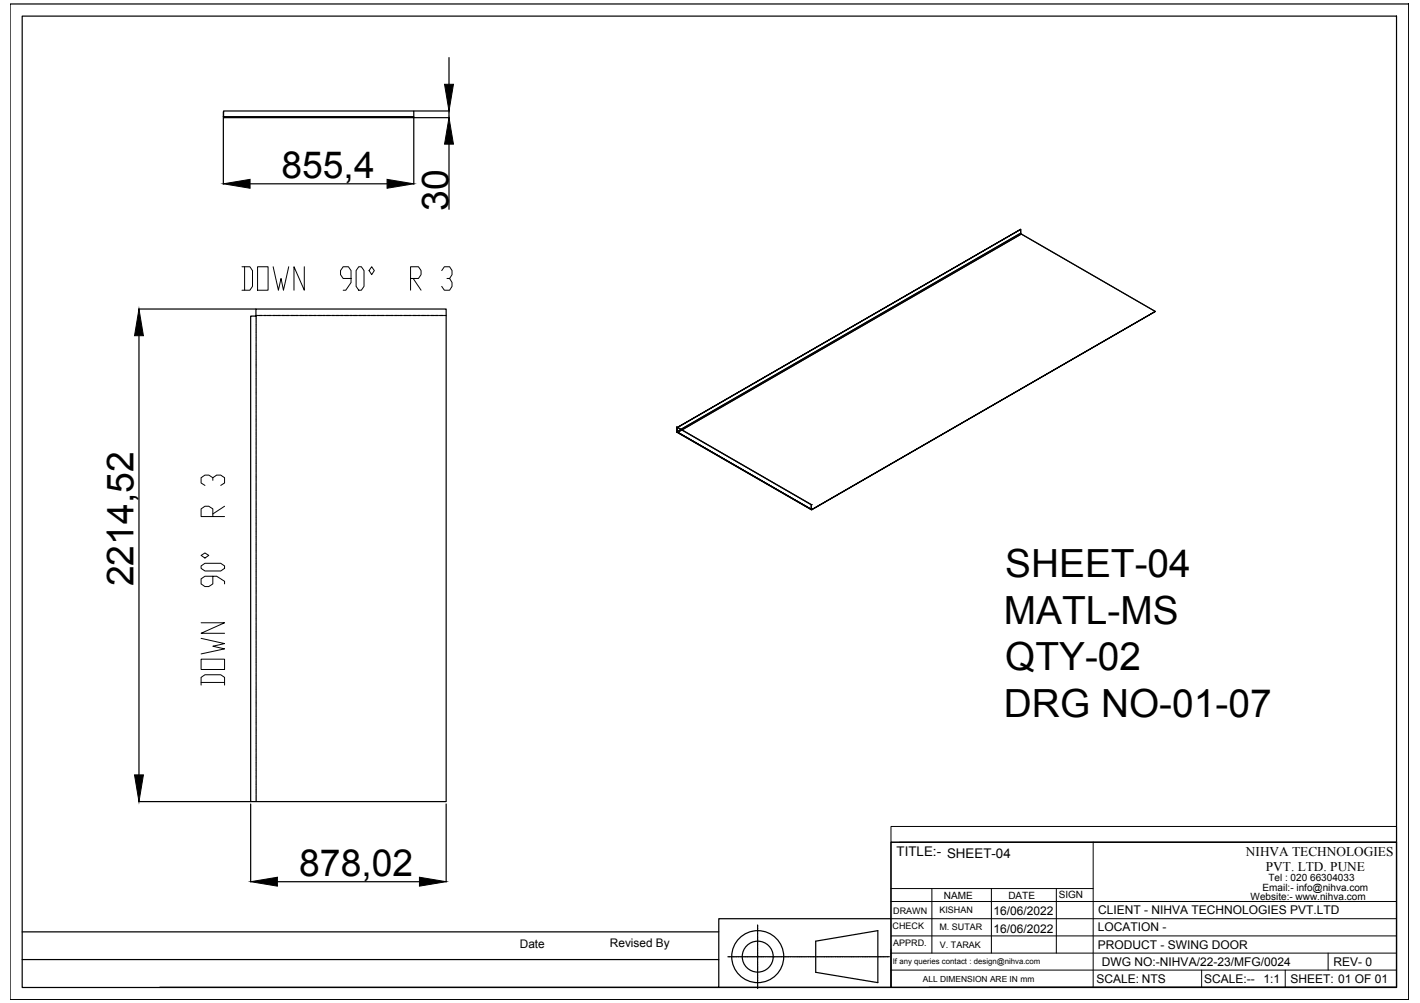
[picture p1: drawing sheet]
<svg xmlns="http://www.w3.org/2000/svg" width="297mm" height="210mm" viewBox="0 0 297 210" stroke-linecap="round" stroke-linejoin="round" font-family="sans-serif">
<!-- layer: 0 -->
<g fill="none" stroke="#000" stroke-width=".25">
<path d="M2.1 .8h292.6v208.4h-292.6zM4.6 3.4h287.5v203.3h-287.5zM93.9 12.1v5.5M46.7 24.5v14.1M46.8 23.2h39.8v1.2h-39.8zM46.8 23.4v1.2h39.8v-.2M46.8 24.4v.1M52.3 38.5h28.7M86.6 24.6v14M86.6 23.2h7.4M86.6 24.6h7.4M93.9 23.2v1.4"/>
<path d="M93.9 30.2v13.6M213.5 48v.8l-71.1 41.1M213.5 48.8l.1 .2M29 64.7h24.5M29.1 70.3v91.9M53.5 64.7h39.8v103.1h-40.9v-101.6h1.1zM53.5 66h.4M53.6 66.2v.5M53.6 66.7v.2M53.6 67v.6M53.6 67.7v.1M53.6 67.9v.6"/>
<path d="M53.6 68.7v.1M53.6 68.9v.6M53.6 69.6v.1M53.6 69.8v.6M53.6 70.6v.1M53.6 70.8v.6M53.6 71.5v.1M53.6 71.7v.6M53.6 72.4v.1M53.6 72.7v.6M53.6 73.4v.1M53.6 73.6v.6"/>
<path d="M53.6 74.3v.2M53.6 74.6v.6M53.6 75.3v.1M53.6 75.5v.6M53.6 76.2v.2M53.6 76.4v.6M53.6 77.2v.1M53.6 77.4v.6M53.6 78.1v.1M53.6 78.3v.6M53.6 79.1v.1M53.6 79.3v.6"/>
<path d="M53.6 80v.1M54 66h.1M54.2 66h.6M54.9 66h.2M55.2 66h.5M55.9 66h.1M56.1 66h.6M56.8 66h.1M57.1 66h.5M57.8 66h.1M58 66h.6M58.7 66h.1"/>
<path d="M59 66h.5M59.7 66h.1M59.9 66h.6M60.6 66h.1M60.9 66h.6M61.5 66h.2M61.8 66h.6M62.5 66h.1M62.7 66h.6M63.4 66h.2M63.7 66h.6M64.4 66h.1"/>
<path d="M64.6 66h.6M65.3 66h.1M65.6 66h.6M66.3 66h.1M66.5 66h.6M67.2 66h.1M67.5 66h.6M68.2 66h.1M68.4 66h.6M69.1 66h.1M69.4 66h.6M70 66h.2"/>
<path d="M70.3 66h.6M71 66h.1M71.2 66h.6M72 66h.1M72.2 66h.6M72.9 66h.1M73.1 66h.6M73.9 66h.1M74.1 66h.6M74.8 66h.1M75 66h.6M75.7 66h.1"/>
<path d="M76 66h.6M76.7 66h.1M76.9 66h.6M77.6 66h.2M77.9 66h.6M78.6 66h.1M78.8 66h.6M79.5 66h.2M79.7 66h.6M80.5 66h.1M80.7 66h.6M81.4 66h.1"/>
<path d="M81.6 66h.6M82.4 66h.1M82.6 66h.6M83.3 66h.1M83.6 66h.5M84.3 66h.1M84.5 66h.6M85.2 66h.1M85.4 66h.6M86.1 66h.2M86.4 66h.6M87.1 66h.1"/>
<path d="M87.3 66h.6M88 66h.2M88.3 66h.5M89 66h.1M89.2 66h.6M89.9 66h.1M90.2 66h.5M90.9 66h.1M91.1 66h.6M91.8 66h.1M92.1 66h.6M92.8 66h.1"/>
<path d="M93 66h.3M241.7 65.2l-28.1-16.2-71 40.9M53.6 80.2v.6M53.6 81v.1M53.6 81.2v.6M53.6 81.9v.1M53.6 82.1v.6M53.6 82.8v.2M53.6 83.1v.6M53.6 83.8v.1M53.6 84v.6M53.6 84.7v.2"/>
<path d="M53.6 84.9v.6M53.6 85.7v.1M53.6 85.9v.6M53.6 86.6v.1M53.6 86.9v.5M53.6 87.6v.1M53.6 87.8v.6M53.6 88.5v.1M53.6 88.8v.6M53.6 89.5v.1M53.6 89.7v.6M53.6 90.4v.1"/>
<path d="M53.6 90.7v.5M53.6 91.3v.2M53.6 91.6v.6M53.6 92.3v.1M53.6 92.5v.6M53.6 93.2v.2M53.6 93.5v.6M53.6 94.2v.1M53.6 94.4v.6M53.6 95.2h.1M53.6 95.4v.6M53.6 96.1v.1"/>
<path d="M53.6 96.3v.6M53.6 97v.1M53.6 97.3v.6M53.6 98v.1M53.6 98.2v.6M53.6 98.9v.1M53.6 99.2v.6M53.6 99.9v.1M141.5 89.4l28.2 16.2v1l-28.2-16.2zM141.5 89.4l28.2 16.2v1M141.5 90.3l.1 .1M141.6 90.5l28.1 16.2"/>
<path d="M141.7 89.4l71.8-41.4-71.7 41.4M53.6 100.1v.6M53.6 100.8v.1M53.6 101v.6M53.6 101.8v.1M53.6 102v.6M53.6 102.7v.1M53.6 102.9v.6M53.6 103.7h.1M53.6 103.9v.6M53.6 104.6v.1M53.6 104.8v.6"/>
<path d="M53.6 105.5v.1M53.6 105.8v.6M53.6 106.5v.1M53.6 106.7v.6M53.6 107.4v.2M53.6 107.7v.6M53.6 108.4v.1M53.6 108.6v.6M53.6 109.3v.2M53.6 109.5v.6M53.6 110.3v.1M53.6 110.5v.6"/>
<path d="M53.6 111.2v.1M53.6 111.4v.6M53.6 112.2v.1M53.6 112.4v.6M53.6 113.1v.1M53.6 113.4v.5M53.6 114v.2M53.6 114.3v.6M53.6 115v.1M53.6 115.2v.6M53.6 115.9v.2M53.6 116.2v.6"/>
<path d="M53.6 116.9v.1M53.6 117.1v.6M53.6 117.8v.2M53.6 118.1v.5M53.6 118.8v.1M53.6 119v.6M53.6 119.7v.1M53.6 120v.6M169.7 105.6h.1M169.7 106.6h.1M169.7 106.6l.1 .1M169.7 106.5l.1 .1"/>
<path d="M169.8 106.6l71.9-41.4zM53.6 120.7v.1M53.6 120.9v.6M53.6 121.6v.1M53.6 121.9v.6M53.6 122.6v.1M53.6 122.8v.6M53.6 123.5v.1M53.6 123.7v.6M53.6 124.4v.2M53.6 124.7v.6M53.6 125.4v.1"/>
<path d="M53.6 125.6v.6M53.6 126.4v.1M53.6 126.6v.6M53.6 127.3v.1M53.6 127.5v.6M53.6 128.3h.1M53.6 128.5v.6M53.6 129.2v.1M53.6 129.4v.6M53.6 130.1v.1M53.6 130.4v.6M53.6 131.1v.1"/>
<path d="M53.6 131.3v.6M53.6 132v.2M53.6 132.2v.6M53.6 133v.1M53.6 133.2v.6M53.6 133.9v.1M53.6 134.1v.6M53.6 134.9v.1M53.6 135.1v.6M53.6 135.8v.1M53.6 136v.6M53.6 136.8h.1"/>
<path d="M53.6 137v.6M53.6 137.7v.1M53.6 138v.5M53.6 138.6v.2M53.6 138.9v.6M53.6 139.6v.1M53.6 139.8v.6M53.6 140.5v.2M53.6 140.8v.6M53.6 141.5v.1M53.6 141.7v.6M53.6 142.4v.1"/>
<path d="M53.6 142.6v.6M53.6 143.4v.1M53.6 143.6v.6M53.6 144.3v.1M53.6 144.6v.5M53.6 145.3v.1M53.6 145.5v.6M53.6 146.2v.1M53.6 146.5v.6M53.6 147.1v.2M53.6 147.4v.6M53.6 148.1v.1"/>
<path d="M53.6 148.3v.6M53.6 149v.2M53.6 149.3v.6M53.6 150v.1M53.6 150.2v.6M53.6 150.9v.2M53.6 151.2v.6M53.6 151.9v.1M53.6 152.1v.6M53.6 152.8v.1M53.6 153.1v.6M53.6 153.8v.1"/>
<path d="M53.6 154v.6M53.6 154.7v.1M53.6 155v.6M53.6 155.6v.2M53.6 155.9v.6M53.6 156.6v.1M53.6 156.8v.6M53.6 157.6v.1M53.6 157.8v.6M53.6 158.5v.1M53.6 158.7v.6M53.6 159.5v.1"/>
<path d="M53.6 159.7v.6M29 167.8h23.4M52.4 168.3v16.3M53.6 160.4v.1M53.6 160.6v.6M53.6 161.3v.1M53.6 161.6v.6M53.6 162.3v.1M53.6 162.5v.6M53.6 163.2v.2M53.6 163.5v.6M53.6 164.2v.1"/>
<path d="M53.6 164.4v.6M53.6 165.1v.2M53.6 165.3v.6M53.6 166.1v.1M53.6 166.3v.6M53.6 167v.1M53.6 167.2v.6M93.3 168.3v16.3M186.4 176.3h105.7v30.3h-105.7zM4.6 195h145.8M58 184.5h29.7M158.5 193.6v1.1"/>
<path d="M158.5 194.8v.3M158.5 195.2v.4M158.5 195.7h.1M158.5 195.8v.4M158.5 196.3v1.2M158.5 197.6v.4M158.5 198.1h.1M158.5 198.2v.4M158.5 198.7v.3M158.5 199.1v1.2M170.6 197l13-2.2v10.8l-13-2.1zM186.4 192.3h-36v14.3h-117"/>
<path d="M4.6 200.8h145.8M150.4 206.6h36M152.3 200.2h.3M152.7 200.2h1.2M154 200.2h.4M154.5 200.2h.3M154.9 200.2h.1M155.1 200.2h.3M155.5 200.2h1.2M156.8 200.2h.4M157.3 200.2h.4M157.8 200.2h.1"/>
<path d="M157.9 200.2h.4M158.4 200.2h1.2M158.5 200.4v.4M158.5 200.9h.1M158.5 201v.4M158.5 201.5v.4M158.5 202v1.2M158.5 203.3v.4M158.5 203.7v.1M158.5 203.9v.3M158.5 204.3v1.7M158.5 206.1v.4"/>
<path d="M158.5 206.6h.1M158.5 206.7v.2M159.7 200.2h.3M160.1 200.2h.1M160.3 200.2h.2M160.6 200.2h.1M160.7 200.2h.4M161.2 200.2h1.2M162.5 200.2h.4M163 200.2h.1M163.1 200.2h.4M163.6 200.2h.3"/>
<path d="M164 200.2h1.3M165.3 200.2h.4M165.8 200.2h.1M165.9 200.2h.4M166.4 200.2h1.7M168.2 200.2h.4M168.6 200.2h.1M168.8 200.2h.3M169.2 200.2h1.7M171 200.2h.4M171.5 200.2h.1M171.6 200.2h.4"/>
<path d="M172.1 200.2h1.7M173.8 200.2h.4M174.3 200.2h.1M174.4 200.2h.4M174.9 200.2h1.2M176.2 200.2h.4M176.7 200.2h.4M177.2 200.2h.1M177.3 200.2h.4M177.7 200.2h1.3M179.1 200.2h.3M179.5 200.2h.4"/>
<path d="M180 200.2h.1M180.1 200.2h.4M180.6 200.2h1.2M181.9 200.2h.4M182.4 200.2h.1M182.5 200.2h.2M182.8 200.2h.1M183 200.2h.3M183.4 200.2h1.2M184.7 200.2h.4M185.2 200.2h.1M185.3 200.2h.4"/>
<path d="M185.8 200.2h.2M194.3 206.6h97.8"/>
<circle cx="158.5" cy="200.2" r="5.4"/>
<circle cx="158.5" cy="200.2" r="3.2"/>
</g>
<g fill="none" stroke="#000" stroke-width=".21">
<path d="M46.8 24.6h39.8M46.8 24.4l.1 .2-.1-.1M213.5 48.8l-71.8 41.5v-.8v.8l.7-.4M213.5 48v.8M213.5 48.8l.1 .2M241.7 65.2l-28.1-16.2-71.8 41.5-.1-.1 .1 .1 .8-.6M141.6 90.5l28.2 16.2M141.6 90.4l28.1 16.2zM141.6 89.4l-.1 1M141.6 90.4l28.1 16.3M141.7 90.4v.1M141.7 89.4h.1"/>
<path d="M186.4 173h105.7v3.3h-105.7zM186.4 176.3v30.3M188.2 176.3h103.9M228.7 176.3v30.3M186.4 199.5h105.7M186.4 195.9h105.7M186.4 192.3h105.7M186.4 188.7h105.7M186.4 186h42.3M194.9 186v13.5M207.4 186v13.5M221 186v13.5"/>
<path d="M277.8 199.5v3.5M186.4 203h105.7M251.4 203v3.6M268.8 203v3.6"/>
</g>
<path d="M93 17.6h1.9l-1 5.6zM46.7 38.5l5.6-1v1.9zM81 37.5l5.6 1-5.6 .9zM93.9 24.6l1 5.6h-1.9zM29.1 64.7l.9 5.6h-1.9zM28.1 162.2h1.9l-.9 5.6zM52.4 184.5l5.6-.9v1.8zM87.7 183.6l5.6 .9-5.6 .9z" fill="#000" stroke="#000" stroke-width=".21"/>
<g font-size="8.8">
<text x="49.4" y="62.1">DOWN 90° R 3</text>
<text x="48" y="144.6" transform="rotate(-90 48 144.6)">DOWN 90° R 3</text>
</g>
<g font-size="8.1">
<text x="210.3" y="120.7">SHEET-04</text>
<text x="210" y="130.5">MATL-MS</text>
<text x="210.3" y="140.3">QTY-02</text>
<text x="210" y="150.1">DRG NO-01-07</text>
</g>
<g font-size="7.8">
<text x="58.9" y="37.3">855,4</text>
<text x="93.8" y="44.1" transform="rotate(-90 93.8 44.1)">30</text>
<text x="27.9" y="122.7" transform="rotate(-90 27.9 122.7)">2214,52</text>
<text x="62.6" y="183.4">878,02</text>
</g>
<g font-size="2.8">
<text x="187.6" y="179.2">TITLE:- SHEET-04</text>
<text x="260.6" y="179.1">NIHVA TECHNOLOGIES</text>
<text x="264.8" y="182.3">PVT. LTD. PUNE</text>
</g>
<g font-size="2.5">
<text x="207.8" y="191.6">16/06/2022</text>
<text x="229.7" y="191.3">CLIENT - NIHVA TECHNOLOGIES PVT.LTD</text>
<text x="207.8" y="195.2">16/06/2022</text>
<text x="229.6" y="194.9">LOCATION -</text>
<text x="108.7" y="198.5">Date</text>
<text x="127.6" y="198.2">Revised By</text>
<text x="229.6" y="198.5">PRODUCT - SWING DOOR</text>
<text x="230.5" y="202.1">DWG NO:-NIHVA/22-23/MFG/0024</text>
<text x="279" y="202.1">REV- 0</text>
<text x="229.3" y="205.7">SCALE: NTS</text>
<text x="251.9" y="205.7">SCALE:--</text>
<text x="264.3" y="205.7">1:1</text>
<text x="269.9" y="205.7">SHEET: 01 OF 01</text>
</g>
<g font-size="2.1">
<text x="265.3" y="184.4">Tel : 020 66304033</text>
<text x="197.4" y="188.1">NAME</text>
<text x="210.9" y="188.2">DATE</text>
<text x="221.5" y="188">SIGN</text>
<text x="261.6" y="188.4">Website:- www.nihva.com</text>
<text x="264.1" y="186.5">Email:- info@nihva.com</text>
</g>
<g font-size="1.9">
<text x="186.8" y="191.2">DRAWN</text>
<text x="196.5" y="191.1">KISHAN</text>
<text x="186.7" y="194.4">CHECK</text>
<text x="186.8" y="198">APPRD.</text>
<text x="196.5" y="194.7">M. SUTAR</text>
<text x="196.6" y="198.3">V. TARAK</text>
</g>
<text font-size="1.8" x="193" y="205.4">ALL DIMENSION ARE IN mm</text>
<text font-size="1.6" x="186.8" y="201.7">If any queries contact : design@nihva.com</text>
</svg>
